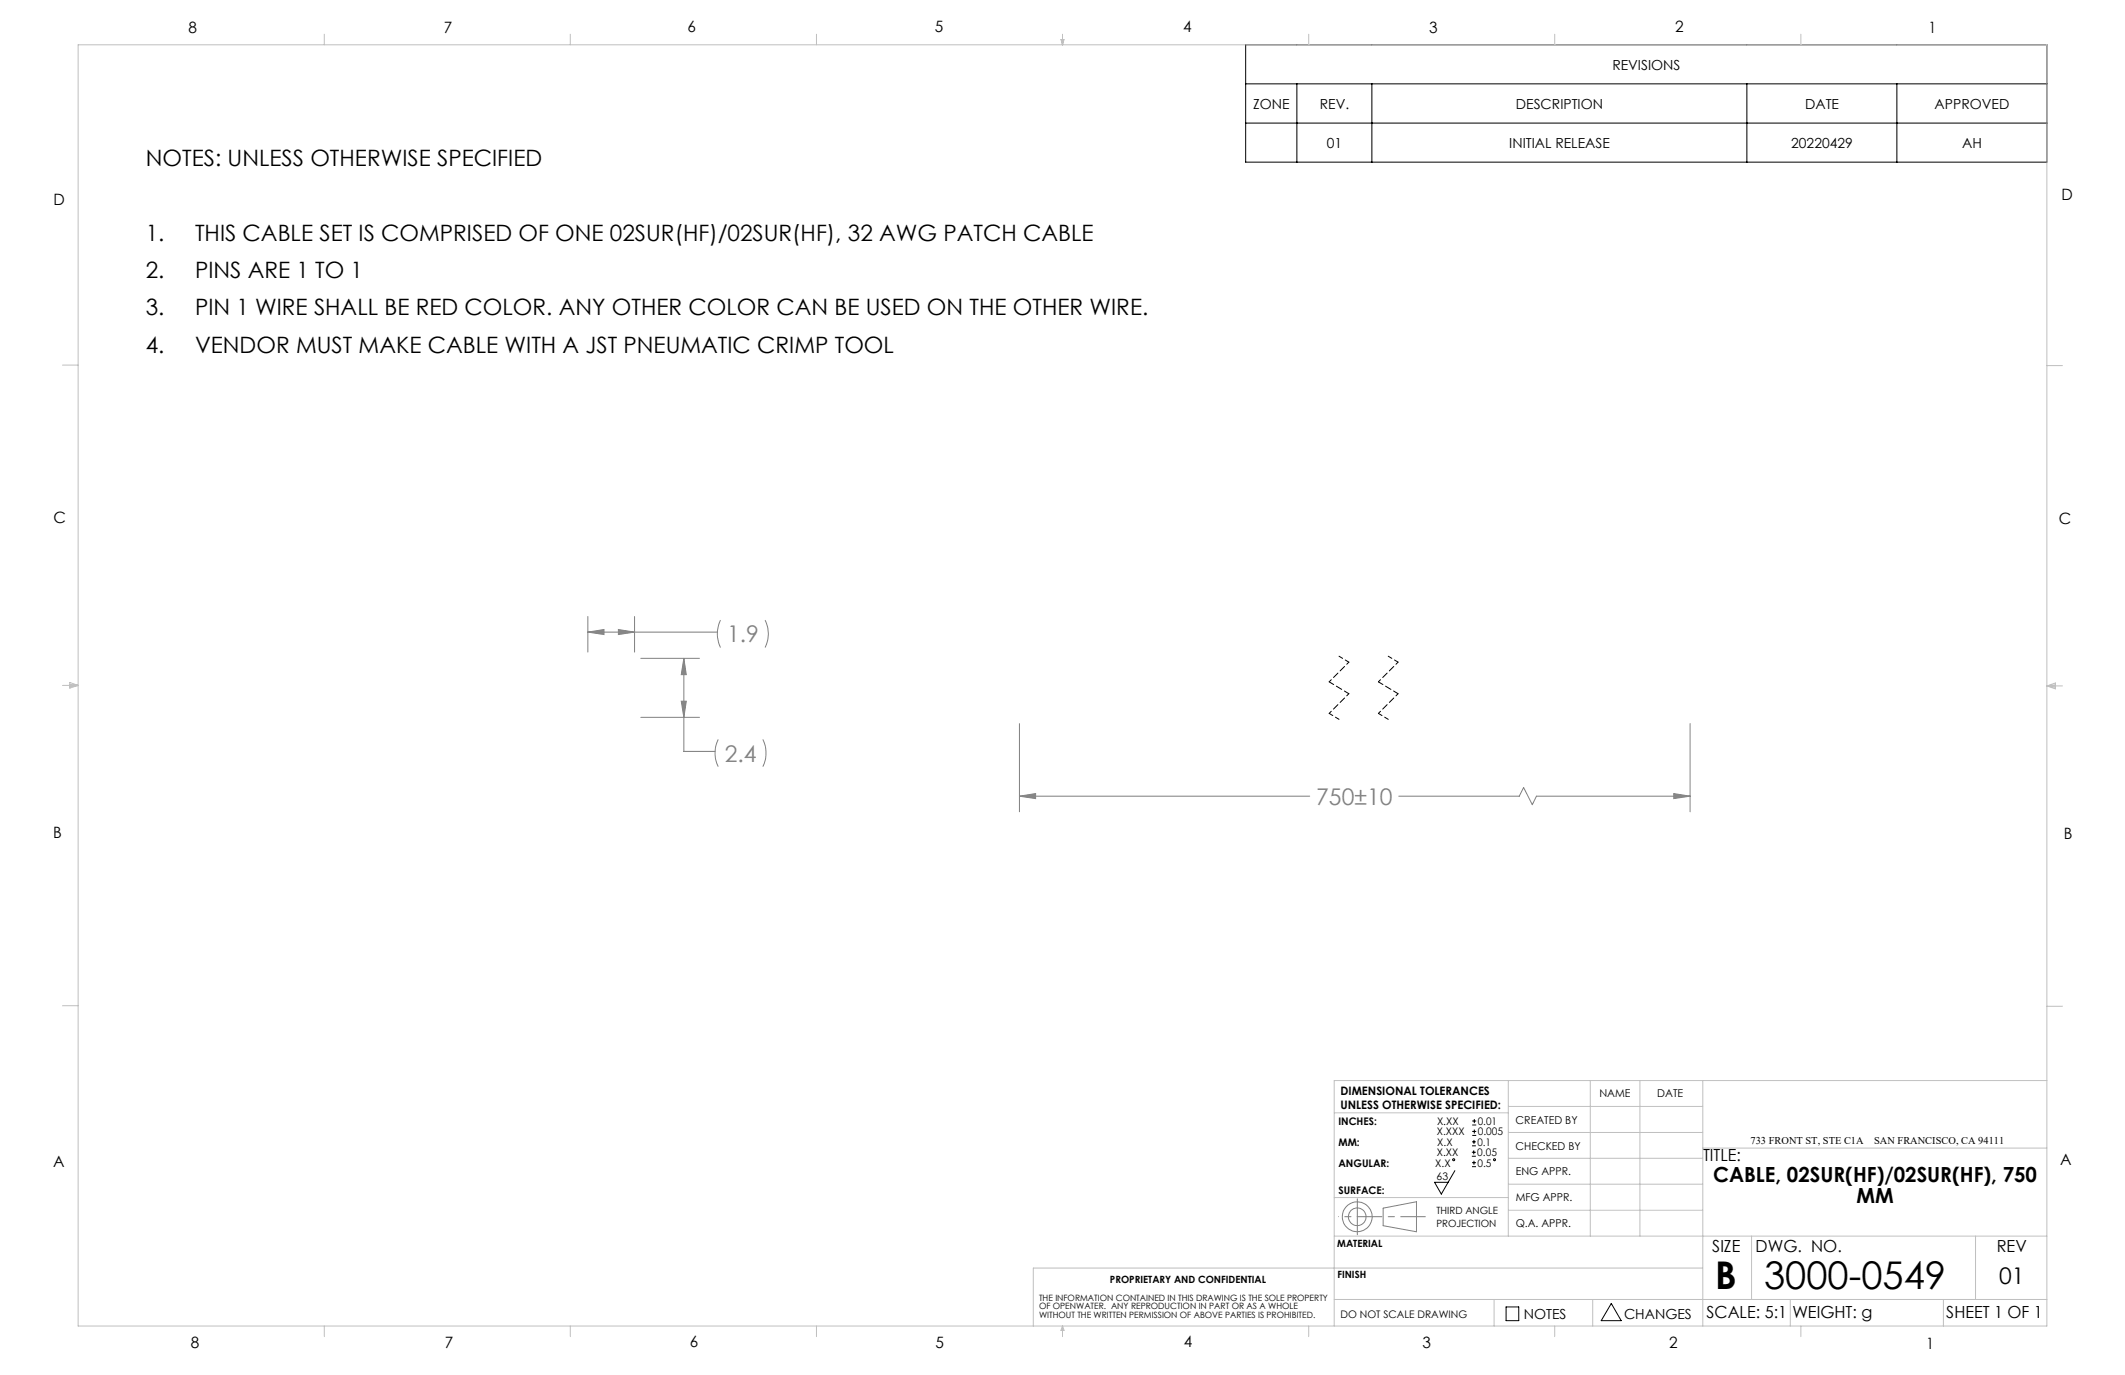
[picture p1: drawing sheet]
<svg xmlns="http://www.w3.org/2000/svg" width="432mm" height="279mm" viewBox="0 0 432 279" stroke-linecap="round" stroke-linejoin="round" font-family="sans-serif">
<g fill="none" stroke="#000" stroke-width=".2">
<path d="M253.1 9.1h162.8v23.8h-162.8zM253.1 17h162.8M263.5 17v15.9M278.8 17v15.9M355 17v15.9M385.4 17v15.9M253.1 25h162.8M295.6 237.9l-2.7 4.7-1.4-2.4h2.8M299.1 234.9h.8M299.1 234.1h.8M299.1 232.8h.8M299.1 232h.8"/>
<path d="M299.1 237.1h.8M299.1 236.3h.8M299.2 228.6h.8M299.2 227.8h.8M299.2 230.7h.8M299.2 229.9h.8M299.5 233.8v.8M299.5 231.6v.8M299.5 235.9v.8M299.6 227.4v.8M299.6 229.5v.8M306 265.6h2.6v2.8h-2.6z"/>
<path d="M327.4 264.9l2 3.5h-4z"/>
<circle cx="295.4" cy="235.7" r=".2"/>
<circle cx="303.7" cy="235.7" r=".2"/>
</g>
<g fill="none" stroke="#808080" stroke-width=".2">
<path d="M119.5 125.3v7.2M119.5 128.4h26.3M119.5 128.4l3.2-.5v1zM125.7 127.9l3.2 .5-3.2 .5zM128.9 125.3v7.2M130.2 133.8h11.9M139 133.8v18.9h6.3M139 133.8l.5 3.3h-1.1zM146.4 126a6.4 6.4 0 0 0 0 5.6M155.5 126a6.1 6.1 0 0 1 0 5.6M130.2 145.8h11.9M138.4 142.5h1.1l-.5 3.3z"/>
<path d="M145.9 150.2a6.4 6.4 0 0 0 0 5.6M155 150.2a6.4 6.4 0 0 1 0 5.6M207.2 147v18M343.4 147v18M207.2 161.8l3.2-.5v1zM207.2 161.8h58.9M284.2 161.8h24.5l.9-1.8 1.8 3.5 .8-1.7h31.2M340.1 161.3l3.3 .5-3.3 .5zM281.1 245.5l6.7-1.3v6.1l-6.7-1.2z"/>
<circle cx="275.8" cy="247.3" r="1.8"/>
<circle cx="275.8" cy="247.3" r="3"/>
</g>
<path d="M272.1 133.3l2 1.2M282.1 133.3l2 1.2M270.1 145l2 1.2M280.1 145l2 1.2" fill="none" stroke="#000" stroke-width=".2" stroke-dasharray="1.3 .6" stroke-dashoffset=".4"/>
<path d="M274.1 134.5l-4 4M284.1 134.5l-4 4M274.1 141l-4 4M284.1 141l-4 4" fill="none" stroke="#000" stroke-width=".2" stroke-dasharray="1.3 .6" stroke-dashoffset=".7"/>
<path d="M270.1 138.5l4 2.5M280.1 138.5l4 2.5" fill="none" stroke="#000" stroke-width=".2" stroke-dasharray="1.3 .6" stroke-dashoffset=".2"/>
<path d="M275.8 247.2h13.8" fill="none" stroke="#808080" stroke-width=".2" stroke-dasharray="15.2 1.3 1.3 1.3" stroke-dashoffset="10.2"/>
<path d="M275.8 247.2v-3.6M275.8 247.2v3.7" fill="none" stroke="#808080" stroke-width=".2" stroke-dasharray="15.2 1.3 1.3 1.3"/>
<path d="M275.8 247.2h-3.8" fill="none" stroke="#808080" stroke-width=".2" stroke-dasharray="15.2 1.3 1.3 1.3" stroke-dashoffset="15.2"/>
<g fill="none" stroke="#c0c0c0" stroke-width=".2">
<path d="M15.9 9.1h400v260.4h-400zM65.9 6.9v2.2M115.9 6.9v2.2M165.9 6.9v2.2M215.6 8h.6l-.3 1.1zM215.7 8l.2 1.1M215.9 6.9v2.2M216 8l-.1 1.1M265.9 6.9v2.2M315.9 6.9v2.2M365.9 6.9v2.2M12.7 74.2h3.2"/>
<path d="M415.9 74.3h3.2M12.7 139.3h3.2M14.2 139.1l1.7 .2M14.2 138.7l1.7 .6-1.7 .5zM15.9 139.3l-1.7 .3M415.9 139.4h3.2M415.9 139.4l1.8-.6v1.2zM415.9 139.4l1.8 .3M417.7 139.2l-1.8 .2M12.7 204.4h3.2M306.5 219.6v31.6M323.1 219.6v31.6"/>
<path d="M333.2 219.6v31.6M346 219.6v49.9M415.9 204.5h3.2M415.9 219.6h-144.8v49.9M271.1 226.1h35.4M306.5 235.4h39.5M306.5 230.1h39.5M306.5 224.8h39.5M346 233.3h69.9M271.1 251.2h144.8M271.1 243.3h35.4M306.5 245.9h39.5"/>
<path d="M306.5 240.6h39.5M346 257.7h-136v11.8M355.9 251.2v12.9M401.4 251.2v12.9M65.9 269.5v2.1M115.9 269.5v2.1M165.9 269.5v2.1M215.9 269.5v2.1M215.9 269.5l.3 .8h-.6zM265.9 269.5v2.1M271.1 264.1h144.8M303.6 264.1v5.4"/>
<path d="M315.9 269.5v2.1M323.6 264.1v5.4M363.8 264.1v5.4M365.9 269.5v2.1M394.9 264.1v5.4"/>
</g>
<g fill="#808080">
<path d="M207.2 161.8l3.2-.5v1zM340.1 161.3l3.3 .5-3.3 .5z"/>
<path d="M139 133.8l.5 3.3h-1.1zM138.4 142.5h1.1l-.5 3.3zM119.5 128.4l3.2-.5v1zM125.7 127.9l3.2 .5-3.2 .5z"/>
</g>
<g font-size="7.8">
<text x="348.5" y="261.9">B</text>
<text x="358.5" y="261.9">3000-0549</text>
</g>
<g font-size="4.7" fill="#808080">
<text x="147.7" y="130.5">1.9</text>
<text x="147.3" y="154.8">2.4</text>
<text x="267.5" y="163.5">750±10</text>
</g>
<text font-size="4.7" x="406.2" y="260.9">01</text>
<g font-size="4.6">
<text x="29.6" y="33.7">NOTES: UNLESS OTHERWISE SPECIFIED</text>
<text x="29.6" y="48.9">1.</text>
<text x="39.6" y="48.9">THIS CABLE SET IS COMPRISED OF ONE 02SUR(HF)/02SUR(HF), 32 AWG PATCH CABLE</text>
<text x="29.6" y="56.5">2.</text>
<text x="39.6" y="56.5">PINS ARE 1 TO 1</text>
<text x="29.6" y="64">3.</text>
<text x="39.6" y="64">PIN 1 WIRE SHALL BE RED COLOR. ANY OTHER COLOR CAN BE USED ON THE OTHER WIRE.</text>
<text x="29.6" y="71.6">4.</text>
<text x="39.6" y="71.6">VENDOR MUST MAKE CABLE WITH A JST PNEUMATIC CRIMP TOOL</text>
</g>
<g font-size="4.2">
<text x="348.1" y="240.3">CABLE, 02SUR(HF)/02SUR(HF), 750</text>
<text x="377.2" y="244.5">MM</text>
</g>
<g font-size="3.4">
<text x="346.1" y="235.9">TITLE:</text>
<text x="347.9" y="254.3">SIZE</text>
<text x="356.7" y="254.4">DWG. NO.</text>
<text x="405.7" y="254.5">REV</text>
<text x="346.8" y="267.9">SCALE: 5:1</text>
<text x="364.2" y="267.9">WEIGHT: g</text>
<text x="395.5" y="267.9">SHEET 1 OF 1</text>
</g>
<g font-size="3.2">
<text x="38.3" y="6.7">8</text>
<text x="90.2" y="6.7">7</text>
<text x="139.7" y="6.5">6</text>
<text x="190" y="6.5">5</text>
<text x="240.4" y="6.5">4</text>
<text x="290.4" y="6.7">3</text>
<text x="340.4" y="6.5">2</text>
<text x="391.9" y="6.7">1</text>
<text x="10.9" y="41.6">D</text>
<text x="418.9" y="40.7">D</text>
<text x="10.9" y="106.3">C</text>
<text x="418.4" y="106.4">C</text>
<text x="10.8" y="170.2">B</text>
<text x="419.4" y="170.6">B</text>
<text x="10.8" y="237.2">A</text>
<text x="418.6" y="236.8">A</text>
<text x="38.8" y="273.8">8</text>
<text x="90.4" y="273.8">7</text>
<text x="140.2" y="273.8">6</text>
<text x="190.1" y="273.9">5</text>
<text x="240.5" y="273.8">4</text>
<text x="289" y="273.9">3</text>
<text x="339.1" y="273.8">2</text>
<text x="391.4" y="274.1">1</text>
</g>
<g font-size="2.8">
<text x="327.6" y="14.1">REVISIONS</text>
<text x="254.6" y="22.1">ZONE</text>
<text x="268.2" y="22.1">REV.</text>
<text x="308" y="22.1">DESCRIPTION</text>
<text x="366.8" y="22.1">DATE</text>
<text x="393.1" y="22.1">APPROVED</text>
<text x="269.6" y="30">01</text>
<text x="306.7" y="30">INITIAL RELEASE</text>
<text x="364" y="30">20220429</text>
<text x="398.7" y="30">AH</text>
<text x="309.6" y="268">NOTES</text>
<text x="330" y="268">CHANGES</text>
</g>
<g font-size="2.4">
<text x="272.4" y="222.5">DIMENSIONAL TOLERANCES</text>
<text x="272.4" y="225.3">UNLESS OTHERWISE SPECIFIED:</text>
</g>
<g font-size="2.2">
<text x="325" y="222.9">NAME</text>
<text x="336.8" y="222.9">DATE</text>
<text x="308" y="233.6">CHECKED BY</text>
<text x="308" y="228.4">CREATED BY</text>
<text x="308" y="238.8">ENG APPR.</text>
<text x="308" y="244">MFG APPR.</text>
<text x="308" y="249.3">Q.A. APPR.</text>
</g>
<g font-size="2.1">
<text x="272" y="228.6">INCHES:</text>
<text x="272" y="232.8">MM:</text>
<text x="292" y="230.7">X.XXX</text>
<text x="292" y="228.6">X.XX</text>
<text x="292.1" y="232.8">X.X</text>
<text x="300.2" y="232.8">0.1</text>
<text x="300.3" y="228.6">0.01</text>
<text x="300.3" y="230.7">0.005</text>
<text x="355.7" y="232.4">733 FRONT ST, STE C1A</text>
<text x="380.8" y="232.4">SAN FRANCISCO, CA 94111</text>
<text x="272" y="237">ANGULAR:</text>
<text x="291.6" y="237">X.X</text>
<text x="291.9" y="239.8">63</text>
<text x="292" y="234.9">X.XX</text>
<text x="300.2" y="234.9">0.05</text>
<text x="300.2" y="237">0.5</text>
<text x="272" y="242.6">SURFACE:</text>
<text x="272.4" y="267.8">DO NOT SCALE DRAWING</text>
</g>
<g font-size="2">
<text x="291.9" y="246.8">THIRD ANGLE</text>
<text x="291.9" y="249.3">PROJECTION</text>
<text x="271.7" y="253.4">MATERIAL</text>
<text x="225.5" y="260.6">PROPRIETARY AND CONFIDENTIAL</text>
<text x="271.8" y="259.7">FINISH</text>
</g>
<g font-size="1.8">
<text x="211.1" y="264.3">THE INFORMATION CONTAINED IN THIS DRAWING IS THE SOLE PROPERTY</text>
<text x="211.1" y="266.1">OF OPENWATER. ANY REPRODUCTION IN PART OR AS A WHOLE</text>
<text x="211.1" y="267.8">WITHOUT THE WRITTEN PERMISSION OF ABOVE PARTIES IS PROHIBITED.</text>
</g>
</svg>
